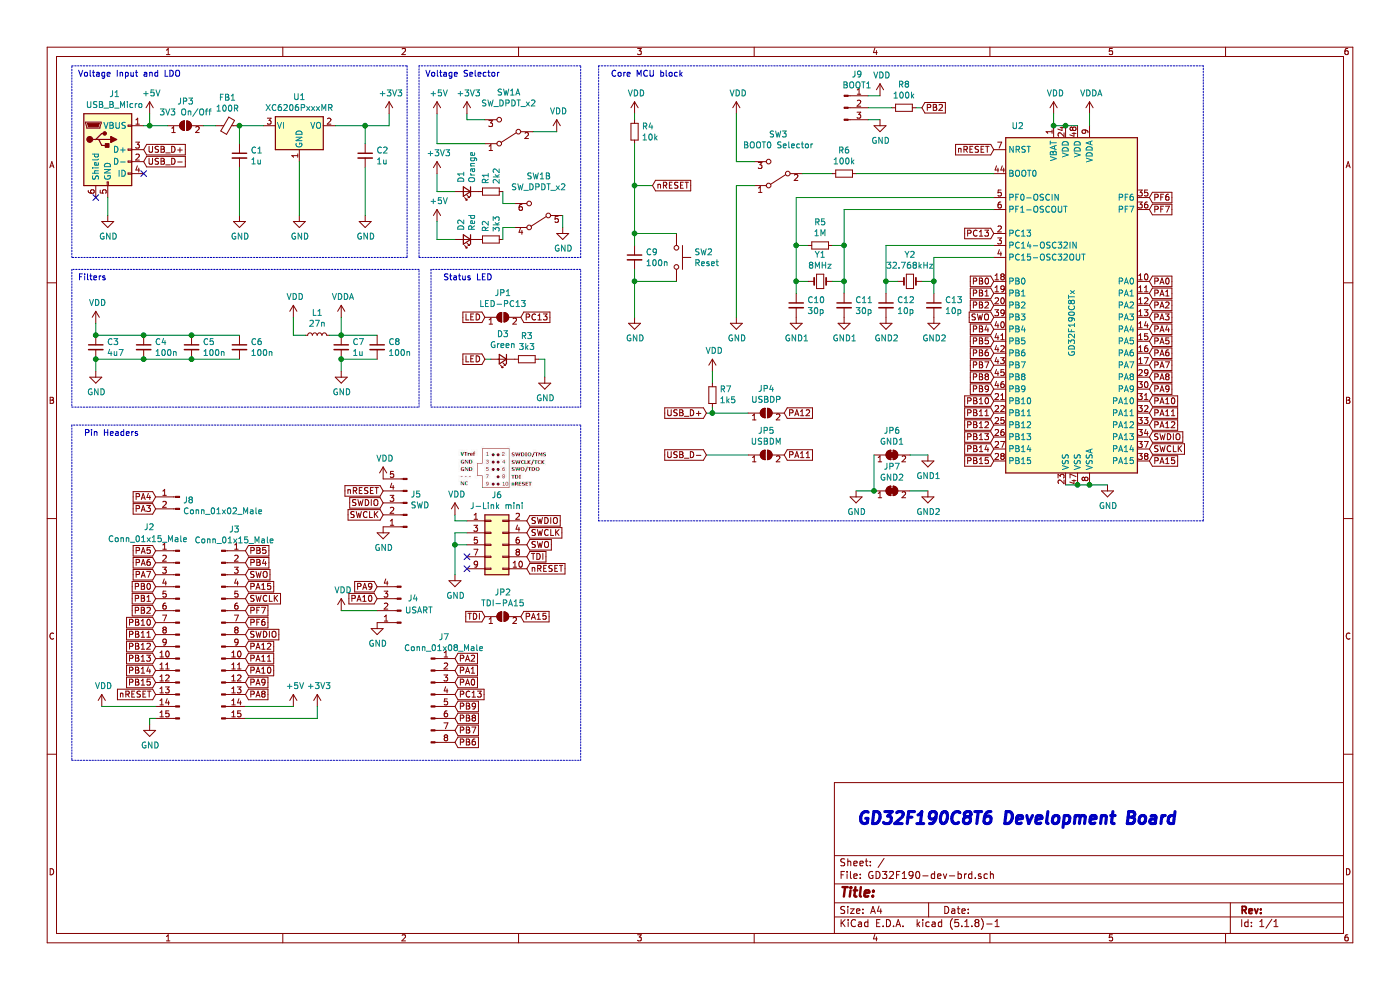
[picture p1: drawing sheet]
EESchema Schematic File Version 4
EELAYER 30 0
EELAYER END
$Descr A4 11693 8268
encoding utf-8
Sheet 1 1
Title ""
Date ""
Rev ""
Comp ""
Comment1 ""
Comment2 ""
Comment3 ""
Comment4 ""
$EndDescr
$Comp
L GD32F190-dev-brd:GD32F190C8Tx U2
U 1 1
P 9000 2550
F 0 "U2" H 8500 4050 50  0000 C CNN
F 1 "GD32F190C8Tx" V 8950 2400 50  0000 C CNN
F 2 "Package_QFP:LQFP-48_7x7mm_P0.5mm" H 8400 1150 50  0001 R CNN
F 3 "https://gd32mcu.21ic.com/data/documents/shujushouce/GD32F190xx_Datasheet_Rev2.1.pdf" H 9000 2550 50  0001 C CNN
	1    9000 2550
	1    0    0    -1  
$EndComp
$Comp
L Regulator_Linear:XC6206PxxxMR U1
U 1 1
P 2500 1050
F 0 "U1" H 2500 1292 50  0000 C CNN
F 1 "XC6206PxxxMR" H 2500 1201 50  0000 C CNN
F 2 "Package_TO_SOT_SMD:SOT-23" H 2500 1275 50  0001 C CIN
F 3 "https://www.torexsemi.com/file/xc6206/XC6206.pdf" H 2500 1050 50  0001 C CNN
	1    2500 1050
	1    0    0    -1  
$EndComp
$Comp
L Device:Ferrite_Bead_Small FB1
U 1 1
P 1900 1050
F 0 "FB1" V 1663 1050 50  0000 C CNN
F 1 "100R" V 1754 1050 50  0000 C CNN
F 2 "Inductor_SMD:L_0805_2012Metric" V 1830 1050 50  0001 C CNN
F 3 "~" H 1900 1050 50  0001 C CNN
	1    1900 1050
	0    1    1    0   
$EndComp
$Comp
L Device:C_Small C1
U 1 1
P 2000 1300
F 0 "C1" H 2092 1346 50  0000 L CNN
F 1 "1u" H 2092 1255 50  0000 L CNN
F 2 "Capacitor_SMD:C_0603_1608Metric" H 2000 1300 50  0001 C CNN
F 3 "~" H 2000 1300 50  0001 C CNN
	1    2000 1300
	1    0    0    -1  
$EndComp
$Comp
L Device:C_Small C2
U 1 1
P 3050 1300
F 0 "C2" H 3142 1346 50  0000 L CNN
F 1 "1u" H 3142 1255 50  0000 L CNN
F 2 "Capacitor_SMD:C_0603_1608Metric" H 3050 1300 50  0001 C CNN
F 3 "~" H 3050 1300 50  0001 C CNN
	1    3050 1300
	1    0    0    -1  
$EndComp
$Comp
L Device:LED_Small D2
U 1 1
P 3900 2000
F 0 "D2" V 3946 1930 50  0000 R CNN
F 1 "Red" V 3855 1930 50  0000 R CNN
F 2 "LED_SMD:LED_0603_1608Metric" V 3900 2000 50  0001 C CNN
F 3 "~" V 3900 2000 50  0001 C CNN
	1    3900 2000
	-1   0    0    1   
$EndComp
$Comp
L Device:LED_Small D1
U 1 1
P 3900 1600
F 0 "D1" V 3946 1530 50  0000 R CNN
F 1 "Orange" V 3855 1530 50  0000 R CNN
F 2 "LED_SMD:LED_0603_1608Metric" V 3900 1600 50  0001 C CNN
F 3 "~" V 3900 1600 50  0001 C CNN
	1    3900 1600
	-1   0    0    1   
$EndComp
$Comp
L Switch:SW_SPDT SW3
U 1 1
P 6500 1450
F 0 "SW3" H 6500 1125 50  0000 C CNN
F 1 "BOOT0 Selector" H 6500 1216 50  0000 C CNN
F 2 "GD32F190-dev-brd:SK22H03" H 6500 1450 50  0001 C CNN
F 3 "~" H 6500 1450 50  0001 C CNN
	1    6500 1450
	-1   0    0    1   
$EndComp
$Comp
L power:+5V #PWR0101
U 1 1
P 1250 950
F 0 "#PWR0101" H 1250 800 50  0001 C CNN
F 1 "+5V" H 1265 1123 50  0000 C CNN
F 2 "" H 1250 950 50  0001 C CNN
F 3 "" H 1250 950 50  0001 C CNN
	1    1250 950 
	1    0    0    -1  
$EndComp
Wire Wire Line
	2000 1050 2000 1200
Connection ~ 2000 1050
Wire Wire Line
	2000 1050 2200 1050
$Comp
L power:GND #PWR0102
U 1 1
P 2000 1800
F 0 "#PWR0102" H 2000 1550 50  0001 C CNN
F 1 "GND" H 2005 1627 50  0000 C CNN
F 2 "" H 2000 1800 50  0001 C CNN
F 3 "" H 2000 1800 50  0001 C CNN
	1    2000 1800
	1    0    0    -1  
$EndComp
Wire Wire Line
	2000 1400 2000 1800
$Comp
L power:GND #PWR0103
U 1 1
P 900 1800
F 0 "#PWR0103" H 900 1550 50  0001 C CNN
F 1 "GND" H 905 1627 50  0000 C CNN
F 2 "" H 900 1800 50  0001 C CNN
F 3 "" H 900 1800 50  0001 C CNN
	1    900  1800
	1    0    0    -1  
$EndComp
Wire Wire Line
	900  1650 900  1800
$Comp
L power:GND #PWR0104
U 1 1
P 2500 1800
F 0 "#PWR0104" H 2500 1550 50  0001 C CNN
F 1 "GND" H 2505 1627 50  0000 C CNN
F 2 "" H 2500 1800 50  0001 C CNN
F 3 "" H 2500 1800 50  0001 C CNN
	1    2500 1800
	1    0    0    -1  
$EndComp
Wire Wire Line
	2500 1350 2500 1800
$Comp
L power:GND #PWR0105
U 1 1
P 3050 1800
F 0 "#PWR0105" H 3050 1550 50  0001 C CNN
F 1 "GND" H 3055 1627 50  0000 C CNN
F 2 "" H 3050 1800 50  0001 C CNN
F 3 "" H 3050 1800 50  0001 C CNN
	1    3050 1800
	1    0    0    -1  
$EndComp
Wire Wire Line
	3050 1050 3050 1200
Connection ~ 3050 1050
Wire Wire Line
	3050 1050 3250 1050
Wire Wire Line
	2800 1050 3050 1050
Wire Wire Line
	3050 1400 3050 1800
Wire Wire Line
	3250 950  3250 1050
$Comp
L Switch:SW_DPDT_x2 SW1
U 2 1
P 4500 1800
F 0 "SW1" H 4500 1475 50  0000 C CNN
F 1 "SW_DPDT_x2" H 4500 1566 50  0000 C CNN
F 2 "GD32F190-dev-brd:SK22H03" H 4500 1800 50  0001 C CNN
F 3 "~" H 4500 1800 50  0001 C CNN
	2    4500 1800
	-1   0    0    1   
$EndComp
$Comp
L Device:R_Small R1
U 1 1
P 4100 1600
F 0 "R1" H 4159 1646 50  0000 L CNN
F 1 "2k2" H 4159 1555 50  0000 L CNN
F 2 "Resistor_SMD:R_0603_1608Metric" H 4100 1600 50  0001 C CNN
F 3 "~" H 4100 1600 50  0001 C CNN
	1    4100 1600
	0    -1   -1   0   
$EndComp
$Comp
L Device:R_Small R2
U 1 1
P 4100 2000
F 0 "R2" H 4159 2046 50  0000 L CNN
F 1 "3k3" H 4159 1955 50  0000 L CNN
F 2 "Resistor_SMD:R_0603_1608Metric" H 4100 2000 50  0001 C CNN
F 3 "~" H 4100 2000 50  0001 C CNN
	1    4100 2000
	0    -1   -1   0   
$EndComp
Wire Wire Line
	4200 1600 4200 1700
Wire Wire Line
	4200 1700 4300 1700
Wire Wire Line
	4300 1900 4200 1900
Wire Wire Line
	4200 1900 4200 2000
$Comp
L power:GND #PWR0106
U 1 1
P 4700 1900
F 0 "#PWR0106" H 4700 1650 50  0001 C CNN
F 1 "GND" H 4705 1727 50  0000 C CNN
F 2 "" H 4700 1900 50  0001 C CNN
F 3 "" H 4700 1900 50  0001 C CNN
	1    4700 1900
	1    0    0    -1  
$EndComp
$Comp
L power:+5V #PWR0107
U 1 1
P 3650 1850
F 0 "#PWR0107" H 3650 1700 50  0001 C CNN
F 1 "+5V" H 3665 2023 50  0000 C CNN
F 2 "" H 3650 1850 50  0001 C CNN
F 3 "" H 3650 1850 50  0001 C CNN
	1    3650 1850
	1    0    0    -1  
$EndComp
Wire Wire Line
	3650 1850 3650 2000
Wire Wire Line
	3650 2000 3800 2000
$Comp
L power:+3V3 #PWR0108
U 1 1
P 3650 1450
F 0 "#PWR0108" H 3650 1300 50  0001 C CNN
F 1 "+3V3" H 3665 1623 50  0000 C CNN
F 2 "" H 3650 1450 50  0001 C CNN
F 3 "" H 3650 1450 50  0001 C CNN
	1    3650 1450
	1    0    0    -1  
$EndComp
Wire Wire Line
	3650 1450 3650 1600
Wire Wire Line
	3650 1600 3800 1600
Wire Wire Line
	4700 1800 4700 1900
$Comp
L power:+3V3 #PWR0109
U 1 1
P 3250 950
F 0 "#PWR0109" H 3250 800 50  0001 C CNN
F 1 "+3V3" H 3265 1123 50  0000 C CNN
F 2 "" H 3250 950 50  0001 C CNN
F 3 "" H 3250 950 50  0001 C CNN
	1    3250 950 
	1    0    0    -1  
$EndComp
$Comp
L power:+3V3 #PWR0110
U 1 1
P 3900 950
F 0 "#PWR0110" H 3900 800 50  0001 C CNN
F 1 "+3V3" H 3915 1123 50  0000 C CNN
F 2 "" H 3900 950 50  0001 C CNN
F 3 "" H 3900 950 50  0001 C CNN
	1    3900 950 
	1    0    0    -1  
$EndComp
Wire Wire Line
	3900 950  3900 1000
Wire Wire Line
	3900 1000 4050 1000
$Comp
L power:+5V #PWR0111
U 1 1
P 3650 950
F 0 "#PWR0111" H 3650 800 50  0001 C CNN
F 1 "+5V" H 3665 1123 50  0000 C CNN
F 2 "" H 3650 950 50  0001 C CNN
F 3 "" H 3650 950 50  0001 C CNN
	1    3650 950 
	1    0    0    -1  
$EndComp
Wire Wire Line
	3650 950  3650 1200
Wire Wire Line
	3650 1200 4050 1200
$Comp
L Switch:SW_DPDT_x2 SW1
U 1 1
P 4250 1100
F 0 "SW1" H 4250 775 50  0000 C CNN
F 1 "SW_DPDT_x2" H 4250 866 50  0000 C CNN
F 2 "GD32F190-dev-brd:SK22H03" H 4250 1100 50  0001 C CNN
F 3 "~" H 4250 1100 50  0001 C CNN
	1    4250 1100
	-1   0    0    1   
$EndComp
Wire Wire Line
	4650 1100 4450 1100
$Comp
L power:VDD #PWR0112
U 1 1
P 4650 1100
F 0 "#PWR0112" H 4650 950 50  0001 C CNN
F 1 "VDD" H 4665 1273 50  0000 C CNN
F 2 "" H 4650 1100 50  0001 C CNN
F 3 "" H 4650 1100 50  0001 C CNN
	1    4650 1100
	1    0    0    -1  
$EndComp
Wire Notes Line
	3400 550  3400 2150
Wire Notes Line
	3400 2150 600  2150
Wire Notes Line
	600  2150 600  550 
Wire Notes Line
	600  550  3400 550 
Text Notes 650  650  0    50   ~ 0
Voltage Input and LDO
Wire Notes Line
	3500 550  3500 2150
Wire Notes Line
	3500 2150 4850 2150
Wire Notes Line
	4850 2150 4850 550 
Wire Notes Line
	4850 550  3500 550 
Text Notes 3550 650  0    50   ~ 0
Voltage Selector
NoConn ~ 1200 1450
NoConn ~ 800  1650
$Comp
L Device:C_Small C4
U 1 1
P 1200 2900
F 0 "C4" H 1292 2946 50  0000 L CNN
F 1 "100n" H 1292 2855 50  0000 L CNN
F 2 "Capacitor_SMD:C_0402_1005Metric" H 1200 2900 50  0001 C CNN
F 3 "~" H 1200 2900 50  0001 C CNN
	1    1200 2900
	1    0    0    -1  
$EndComp
$Comp
L Device:C_Small C5
U 1 1
P 1600 2900
F 0 "C5" H 1692 2946 50  0000 L CNN
F 1 "100n" H 1692 2855 50  0000 L CNN
F 2 "Capacitor_SMD:C_0402_1005Metric" H 1600 2900 50  0001 C CNN
F 3 "~" H 1600 2900 50  0001 C CNN
	1    1600 2900
	1    0    0    -1  
$EndComp
$Comp
L Device:C_Small C6
U 1 1
P 2000 2900
F 0 "C6" H 2092 2946 50  0000 L CNN
F 1 "100n" H 2092 2855 50  0000 L CNN
F 2 "Capacitor_SMD:C_0402_1005Metric" H 2000 2900 50  0001 C CNN
F 3 "~" H 2000 2900 50  0001 C CNN
	1    2000 2900
	1    0    0    -1  
$EndComp
$Comp
L Device:C_Small C3
U 1 1
P 800 2900
F 0 "C3" H 892 2946 50  0000 L CNN
F 1 "4u7" H 892 2855 50  0000 L CNN
F 2 "Capacitor_SMD:C_0402_1005Metric" H 800 2900 50  0001 C CNN
F 3 "~" H 800 2900 50  0001 C CNN
	1    800  2900
	1    0    0    -1  
$EndComp
Wire Wire Line
	800  2800 1200 2800
Connection ~ 1200 2800
Wire Wire Line
	1200 2800 1600 2800
Connection ~ 1600 2800
Wire Wire Line
	1600 2800 2000 2800
Wire Wire Line
	2000 3000 1600 3000
Connection ~ 1200 3000
Wire Wire Line
	1200 3000 800  3000
Connection ~ 1600 3000
Wire Wire Line
	1600 3000 1200 3000
$Comp
L power:VDD #PWR0113
U 1 1
P 800 2700
F 0 "#PWR0113" H 800 2550 50  0001 C CNN
F 1 "VDD" H 815 2873 50  0000 C CNN
F 2 "" H 800 2700 50  0001 C CNN
F 3 "" H 800 2700 50  0001 C CNN
	1    800  2700
	1    0    0    -1  
$EndComp
Wire Wire Line
	800  2700 800  2800
Connection ~ 800  2800
$Comp
L power:GND #PWR0114
U 1 1
P 800 3100
F 0 "#PWR0114" H 800 2850 50  0001 C CNN
F 1 "GND" H 805 2927 50  0000 C CNN
F 2 "" H 800 3100 50  0001 C CNN
F 3 "" H 800 3100 50  0001 C CNN
	1    800  3100
	1    0    0    -1  
$EndComp
Wire Wire Line
	800  3100 800  3000
Connection ~ 800  3000
$Comp
L Device:C_Small C7
U 1 1
P 2850 2900
F 0 "C7" H 2942 2946 50  0000 L CNN
F 1 "1u" H 2942 2855 50  0000 L CNN
F 2 "Capacitor_SMD:C_0603_1608Metric" H 2850 2900 50  0001 C CNN
F 3 "~" H 2850 2900 50  0001 C CNN
	1    2850 2900
	1    0    0    -1  
$EndComp
$Comp
L Device:C_Small C8
U 1 1
P 3150 2900
F 0 "C8" H 3242 2946 50  0000 L CNN
F 1 "100n" H 3242 2855 50  0000 L CNN
F 2 "Capacitor_SMD:C_0603_1608Metric" H 3150 2900 50  0001 C CNN
F 3 "~" H 3150 2900 50  0001 C CNN
	1    3150 2900
	1    0    0    -1  
$EndComp
$Comp
L Device:L_Small L1
U 1 1
P 2650 2800
F 0 "L1" V 2835 2800 50  0000 C CNN
F 1 "27n" V 2744 2800 50  0000 C CNN
F 2 "Inductor_SMD:L_0603_1608Metric" H 2650 2800 50  0001 C CNN
F 3 "~" H 2650 2800 50  0001 C CNN
	1    2650 2800
	0    -1   -1   0   
$EndComp
$Comp
L power:VDD #PWR0115
U 1 1
P 2450 2650
F 0 "#PWR0115" H 2450 2500 50  0001 C CNN
F 1 "VDD" H 2465 2823 50  0000 C CNN
F 2 "" H 2450 2650 50  0001 C CNN
F 3 "" H 2450 2650 50  0001 C CNN
	1    2450 2650
	1    0    0    -1  
$EndComp
Wire Wire Line
	2450 2650 2450 2800
Wire Wire Line
	2450 2800 2550 2800
Wire Wire Line
	3150 3000 2850 3000
Wire Wire Line
	2850 2800 3150 2800
Wire Wire Line
	2850 2800 2750 2800
Connection ~ 2850 2800
$Comp
L power:GND #PWR0116
U 1 1
P 2850 3100
F 0 "#PWR0116" H 2850 2850 50  0001 C CNN
F 1 "GND" H 2855 2927 50  0000 C CNN
F 2 "" H 2850 3100 50  0001 C CNN
F 3 "" H 2850 3100 50  0001 C CNN
	1    2850 3100
	1    0    0    -1  
$EndComp
Wire Wire Line
	2850 3000 2850 3100
Connection ~ 2850 3000
$Comp
L power:VDDA #PWR0117
U 1 1
P 2850 2650
F 0 "#PWR0117" H 2850 2500 50  0001 C CNN
F 1 "VDDA" H 2865 2823 50  0000 C CNN
F 2 "" H 2850 2650 50  0001 C CNN
F 3 "" H 2850 2650 50  0001 C CNN
	1    2850 2650
	1    0    0    -1  
$EndComp
Wire Wire Line
	2850 2650 2850 2800
$Comp
L power:VDD #PWR0118
U 1 1
P 6150 950
F 0 "#PWR0118" H 6150 800 50  0001 C CNN
F 1 "VDD" H 6165 1123 50  0000 C CNN
F 2 "" H 6150 950 50  0001 C CNN
F 3 "" H 6150 950 50  0001 C CNN
	1    6150 950 
	1    0    0    -1  
$EndComp
Wire Wire Line
	6300 1350 6150 1350
Wire Wire Line
	6150 1350 6150 950 
$Comp
L Device:R_Small R6
U 1 1
P 7050 1450
F 0 "R6" V 6854 1450 50  0000 C CNN
F 1 "100k" V 6945 1450 50  0000 C CNN
F 2 "Resistor_SMD:R_0603_1608Metric" H 7050 1450 50  0001 C CNN
F 3 "~" H 7050 1450 50  0001 C CNN
	1    7050 1450
	0    1    1    0   
$EndComp
Wire Wire Line
	6700 1450 6950 1450
$Comp
L Device:Crystal_Small Y1
U 1 1
P 6850 2350
F 0 "Y1" H 6850 2575 50  0000 C CNN
F 1 "8MHz" H 6850 2484 50  0000 C CNN
F 2 "Crystal:Crystal_SMD_5032-2Pin_5.0x3.2mm" H 6850 2350 50  0001 C CNN
F 3 "~" H 6850 2350 50  0001 C CNN
	1    6850 2350
	1    0    0    -1  
$EndComp
$Comp
L Device:C_Small C10
U 1 1
P 6650 2550
F 0 "C10" H 6742 2596 50  0000 L CNN
F 1 "30p" H 6742 2505 50  0000 L CNN
F 2 "Capacitor_SMD:C_0603_1608Metric" H 6650 2550 50  0001 C CNN
F 3 "~" H 6650 2550 50  0001 C CNN
	1    6650 2550
	1    0    0    -1  
$EndComp
$Comp
L Device:C_Small C11
U 1 1
P 7050 2550
F 0 "C11" H 7142 2596 50  0000 L CNN
F 1 "30p" H 7142 2505 50  0000 L CNN
F 2 "Capacitor_SMD:C_0603_1608Metric" H 7050 2550 50  0001 C CNN
F 3 "~" H 7050 2550 50  0001 C CNN
	1    7050 2550
	1    0    0    -1  
$EndComp
Wire Wire Line
	6750 2350 6650 2350
Wire Wire Line
	6650 2350 6650 2450
Wire Wire Line
	6950 2350 7050 2350
Wire Wire Line
	7050 2350 7050 2450
Wire Wire Line
	7050 1750 8300 1750
Connection ~ 7050 2350
Wire Wire Line
	8300 1650 6650 1650
Connection ~ 6650 2350
Wire Wire Line
	6300 1550 6150 1550
$Comp
L Device:Crystal_Small Y2
U 1 1
P 7600 2350
F 0 "Y2" H 7600 2575 50  0000 C CNN
F 1 "32.768kHz" H 7600 2484 50  0000 C CNN
F 2 "Crystal:Crystal_SMD_3215-2Pin_3.2x1.5mm" H 7600 2350 50  0001 C CNN
F 3 "~" H 7600 2350 50  0001 C CNN
	1    7600 2350
	1    0    0    -1  
$EndComp
$Comp
L Device:C_Small C12
U 1 1
P 7400 2550
F 0 "C12" H 7492 2596 50  0000 L CNN
F 1 "10p" H 7492 2505 50  0000 L CNN
F 2 "Capacitor_SMD:C_0603_1608Metric" H 7400 2550 50  0001 C CNN
F 3 "~" H 7400 2550 50  0001 C CNN
	1    7400 2550
	1    0    0    -1  
$EndComp
$Comp
L Device:C_Small C13
U 1 1
P 7800 2550
F 0 "C13" H 7892 2596 50  0000 L CNN
F 1 "10p" H 7892 2505 50  0000 L CNN
F 2 "Capacitor_SMD:C_0603_1608Metric" H 7800 2550 50  0001 C CNN
F 3 "~" H 7800 2550 50  0001 C CNN
	1    7800 2550
	1    0    0    -1  
$EndComp
Wire Wire Line
	7500 2350 7400 2350
Wire Wire Line
	7400 2350 7400 2450
Wire Wire Line
	7700 2350 7800 2350
Wire Wire Line
	7800 2350 7800 2450
Wire Wire Line
	7800 2350 7800 2150
Connection ~ 7800 2350
Wire Wire Line
	7400 2050 7400 2350
Connection ~ 7400 2350
Wire Wire Line
	8300 2050 7400 2050
Wire Wire Line
	7800 2150 8300 2150
$Comp
L power:GND #PWR0119
U 1 1
P 9250 4050
F 0 "#PWR0119" H 9250 3800 50  0001 C CNN
F 1 "GND" H 9255 3877 50  0000 C CNN
F 2 "" H 9250 4050 50  0001 C CNN
F 3 "" H 9250 4050 50  0001 C CNN
	1    9250 4050
	1    0    0    -1  
$EndComp
$Comp
L power:GND #PWR0123
U 1 1
P 6150 2650
F 0 "#PWR0123" H 6150 2400 50  0001 C CNN
F 1 "GND" H 6155 2477 50  0000 C CNN
F 2 "" H 6150 2650 50  0001 C CNN
F 3 "" H 6150 2650 50  0001 C CNN
	1    6150 2650
	1    0    0    -1  
$EndComp
$Comp
L power:VDD #PWR0124
U 1 1
P 8800 950
F 0 "#PWR0124" H 8800 800 50  0001 C CNN
F 1 "VDD" H 8815 1123 50  0000 C CNN
F 2 "" H 8800 950 50  0001 C CNN
F 3 "" H 8800 950 50  0001 C CNN
	1    8800 950 
	1    0    0    -1  
$EndComp
Wire Wire Line
	8800 950  8800 1050
Wire Wire Line
	8800 1050 8900 1050
Connection ~ 8800 1050
Connection ~ 8900 1050
Wire Wire Line
	8900 1050 9000 1050
$Comp
L power:VDDA #PWR0125
U 1 1
P 9100 950
F 0 "#PWR0125" H 9100 800 50  0001 C CNN
F 1 "VDDA" H 9115 1123 50  0000 C CNN
F 2 "" H 9100 950 50  0001 C CNN
F 3 "" H 9100 950 50  0001 C CNN
	1    9100 950 
	1    0    0    -1  
$EndComp
Wire Wire Line
	9100 950  9100 1050
Wire Wire Line
	9250 4050 9100 4050
Connection ~ 9000 4050
Wire Wire Line
	9000 4050 8900 4050
Connection ~ 9100 4050
Wire Wire Line
	9100 4050 9000 4050
$Comp
L Device:R_Small R4
U 1 1
P 5300 1100
F 0 "R4" H 5359 1146 50  0000 L CNN
F 1 "10k" H 5359 1055 50  0000 L CNN
F 2 "Resistor_SMD:R_0603_1608Metric" H 5300 1100 50  0001 C CNN
F 3 "~" H 5300 1100 50  0001 C CNN
	1    5300 1100
	1    0    0    -1  
$EndComp
$Comp
L power:GND #PWR0126
U 1 1
P 5300 2650
F 0 "#PWR0126" H 5300 2400 50  0001 C CNN
F 1 "GND" H 5305 2477 50  0000 C CNN
F 2 "" H 5300 2650 50  0001 C CNN
F 3 "" H 5300 2650 50  0001 C CNN
	1    5300 2650
	1    0    0    -1  
$EndComp
$Comp
L Device:C_Small C9
U 1 1
P 5300 2150
F 0 "C9" H 5392 2196 50  0000 L CNN
F 1 "100n" H 5392 2105 50  0000 L CNN
F 2 "Capacitor_SMD:C_0603_1608Metric" H 5300 2150 50  0001 C CNN
F 3 "~" H 5300 2150 50  0001 C CNN
	1    5300 2150
	1    0    0    -1  
$EndComp
$Comp
L Switch:SW_Push SW2
U 1 1
P 5650 2150
F 0 "SW2" V 5604 2298 50  0000 L CNN
F 1 "Reset" V 5695 2298 50  0000 L CNN
F 2 "GD32F190-dev-brd:SW_SPST_PTS810" H 5650 2350 50  0001 C CNN
F 3 "~" H 5650 2350 50  0001 C CNN
	1    5650 2150
	0    1    1    0   
$EndComp
Wire Wire Line
	5650 2350 5300 2350
Wire Wire Line
	5300 2250 5300 2350
Connection ~ 5300 2350
Wire Wire Line
	5300 2350 5300 2650
Wire Wire Line
	5650 1950 5300 1950
Wire Wire Line
	5300 1950 5300 2050
Wire Wire Line
	5300 1200 5300 1550
Connection ~ 5300 1950
$Comp
L power:VDD #PWR0127
U 1 1
P 5300 950
F 0 "#PWR0127" H 5300 800 50  0001 C CNN
F 1 "VDD" H 5315 1123 50  0000 C CNN
F 2 "" H 5300 950 50  0001 C CNN
F 3 "" H 5300 950 50  0001 C CNN
	1    5300 950 
	1    0    0    -1  
$EndComp
Wire Wire Line
	5300 950  5300 1000
Text GLabel 8300 2350 0    50   Input ~ 0
PB0
Text GLabel 8300 2450 0    50   Input ~ 0
PB1
Text GLabel 8300 2550 0    50   Input ~ 0
PB2
Text GLabel 8300 2750 0    50   Input ~ 0
PB4
Text GLabel 8300 2850 0    50   Input ~ 0
PB5
Text GLabel 8300 2950 0    50   Input ~ 0
PB6
Text GLabel 8300 3050 0    50   Input ~ 0
PB7
Text GLabel 8300 3150 0    50   Input ~ 0
PB8
Text GLabel 8300 3250 0    50   Input ~ 0
PB9
Text GLabel 8300 3350 0    50   Input ~ 0
PB10
Text GLabel 8300 3450 0    50   Input ~ 0
PB11
Text GLabel 8300 3550 0    50   Input ~ 0
PB12
Text GLabel 8300 3650 0    50   Input ~ 0
PB13
Text GLabel 8300 3750 0    50   Input ~ 0
PB14
Text GLabel 8300 3850 0    50   Input ~ 0
PB15
Text GLabel 9600 3550 2    50   Input ~ 0
PA12
Text GLabel 9600 3450 2    50   Input ~ 0
PA11
Text GLabel 9600 3350 2    50   Input ~ 0
PA10
Text GLabel 9600 3250 2    50   Input ~ 0
PA9
Text GLabel 9600 3150 2    50   Input ~ 0
PA8
Text GLabel 9600 3050 2    50   Input ~ 0
PA7
Text GLabel 9600 2950 2    50   Input ~ 0
PA6
Text GLabel 9600 2850 2    50   Input ~ 0
PA5
Text GLabel 9600 2750 2    50   Input ~ 0
PA4
Text GLabel 9600 2650 2    50   Input ~ 0
PA3
Text GLabel 9600 2550 2    50   Input ~ 0
PA2
Text GLabel 9600 2450 2    50   Input ~ 0
PA1
Text GLabel 9600 2350 2    50   Input ~ 0
PA0
Text GLabel 9600 1750 2    50   Input ~ 0
PF7
Text GLabel 9600 1650 2    50   Input ~ 0
PF6
Wire Notes Line
	600  2250 600  3400
Wire Notes Line
	600  3400 3500 3400
Wire Notes Line
	3500 3400 3500 2250
Wire Notes Line
	3500 2250 600  2250
Text Notes 650  2350 0    50   ~ 0
Filters
Text GLabel 8300 1950 0    50   Input ~ 0
PC13
Wire Notes Line
	5000 550  5000 4350
Wire Notes Line
	5000 4350 10050 4350
Wire Notes Line
	10050 4350 10050 550 
Wire Notes Line
	10050 550  5000 550 
Text Notes 5100 650  0    50   ~ 0
Core MCU block
Text GLabel 2050 4700 2    50   Input ~ 0
PB4
Text GLabel 2050 4600 2    50   Input ~ 0
PB5
Text GLabel 3800 6200 2    50   Input ~ 0
PB6
Text GLabel 3800 6100 2    50   Input ~ 0
PB7
Text GLabel 3800 6000 2    50   Input ~ 0
PB8
Text GLabel 3800 5900 2    50   Input ~ 0
PB9
Text GLabel 1300 5200 0    50   Input ~ 0
PB10
Text GLabel 1300 5300 0    50   Input ~ 0
PB11
Text GLabel 1300 5400 0    50   Input ~ 0
PB12
Text GLabel 1300 5500 0    50   Input ~ 0
PB13
Text GLabel 1300 5600 0    50   Input ~ 0
PB14
Text GLabel 1300 5700 0    50   Input ~ 0
PB15
Text GLabel 2050 4900 2    50   Input ~ 0
PA15
Text GLabel 2050 5400 2    50   Input ~ 0
PA12
Text GLabel 2050 5500 2    50   Input ~ 0
PA11
Text GLabel 2050 5600 2    50   Input ~ 0
PA10
Text GLabel 2050 5700 2    50   Input ~ 0
PA9
Text GLabel 2050 5800 2    50   Input ~ 0
PA8
Text GLabel 1300 4800 0    50   Input ~ 0
PA7
Text GLabel 1300 4700 0    50   Input ~ 0
PA6
Text GLabel 1300 4600 0    50   Input ~ 0
PA5
Text GLabel 1300 4150 0    50   Input ~ 0
PA4
Text GLabel 1300 4250 0    50   Input ~ 0
PA3
Text GLabel 3800 5500 2    50   Input ~ 0
PA2
Text GLabel 3800 5600 2    50   Input ~ 0
PA1
Text GLabel 3800 5700 2    50   Input ~ 0
PA0
Text GLabel 3800 5800 2    50   Input ~ 0
PC13
Text GLabel 2050 5200 2    50   Input ~ 0
PF6
Text GLabel 2050 5100 2    50   Input ~ 0
PF7
Text GLabel 4050 3000 0    50   Input ~ 0
LED
$Comp
L Device:LED_Small D3
U 1 1
P 4200 3000
F 0 "D3" H 4200 2793 50  0000 C CNN
F 1 "Green" H 4200 2884 50  0000 C CNN
F 2 "LED_SMD:LED_0603_1608Metric" V 4200 3000 50  0001 C CNN
F 3 "~" V 4200 3000 50  0001 C CNN
	1    4200 3000
	-1   0    0    1   
$EndComp
$Comp
L Device:R_Small R3
U 1 1
P 4400 3000
F 0 "R3" V 4204 3000 50  0000 C CNN
F 1 "3k3" V 4295 3000 50  0000 C CNN
F 2 "Resistor_SMD:R_0603_1608Metric" H 4400 3000 50  0001 C CNN
F 3 "~" H 4400 3000 50  0001 C CNN
	1    4400 3000
	0    1    1    0   
$EndComp
$Comp
L power:GND #PWR0129
U 1 1
P 4550 3150
F 0 "#PWR0129" H 4550 2900 50  0001 C CNN
F 1 "GND" H 4555 2977 50  0000 C CNN
F 2 "" H 4550 3150 50  0001 C CNN
F 3 "" H 4550 3150 50  0001 C CNN
	1    4550 3150
	1    0    0    -1  
$EndComp
Wire Notes Line
	3600 2250 3600 3400
Wire Notes Line
	3600 3400 4850 3400
Wire Notes Line
	4850 3400 4850 2250
Wire Notes Line
	4850 2250 3600 2250
Text Notes 3700 2350 0    50   ~ 0
Status LED
$Comp
L Device:R_Small R5
U 1 1
P 6850 2050
F 0 "R5" V 6654 2050 50  0000 C CNN
F 1 "1M" V 6745 2050 50  0000 C CNN
F 2 "Resistor_SMD:R_0603_1608Metric" H 6850 2050 50  0001 C CNN
F 3 "~" H 6850 2050 50  0001 C CNN
	1    6850 2050
	0    1    1    0   
$EndComp
Wire Wire Line
	6650 1650 6650 2050
Wire Wire Line
	6750 2050 6650 2050
Connection ~ 6650 2050
Wire Wire Line
	6650 2050 6650 2350
Wire Wire Line
	6950 2050 7050 2050
Wire Wire Line
	7050 2050 7050 1750
Wire Wire Line
	7050 2050 7050 2350
Connection ~ 7050 2050
Text GLabel 9600 3750 2    50   Input ~ 0
SWCLK
Text GLabel 8300 2650 0    50   Input ~ 0
SWO
Text GLabel 8300 1250 0    50   Input ~ 0
nRESET
Text GLabel 5450 1550 2    50   Input ~ 0
nRESET
Wire Wire Line
	5450 1550 5300 1550
Connection ~ 5300 1550
Wire Wire Line
	5300 1550 5300 1950
Text GLabel 9600 3850 2    50   Input ~ 0
PA15
$Comp
L power:VDD #PWR0130
U 1 1
P 3200 4000
F 0 "#PWR0130" H 3200 3850 50  0001 C CNN
F 1 "VDD" H 3215 4173 50  0000 C CNN
F 2 "" H 3200 4000 50  0001 C CNN
F 3 "" H 3200 4000 50  0001 C CNN
	1    3200 4000
	1    0    0    -1  
$EndComp
Wire Wire Line
	3800 4350 3800 4300
Wire Wire Line
	3900 4350 3800 4350
$Comp
L power:VDD #PWR0131
U 1 1
P 3800 4300
F 0 "#PWR0131" H 3800 4150 50  0001 C CNN
F 1 "VDD" H 3815 4473 50  0000 C CNN
F 2 "" H 3800 4300 50  0001 C CNN
F 3 "" H 3800 4300 50  0001 C CNN
	1    3800 4300
	1    0    0    -1  
$EndComp
Text GLabel 3200 4100 0    50   Input ~ 0
nRESET
Text GLabel 3200 4200 0    50   Input ~ 0
SWDIO
Text GLabel 3200 4300 0    50   Input ~ 0
SWCLK
$Comp
L power:GND #PWR0132
U 1 1
P 3200 4400
F 0 "#PWR0132" H 3200 4150 50  0001 C CNN
F 1 "GND" H 3205 4227 50  0000 C CNN
F 2 "" H 3200 4400 50  0001 C CNN
F 3 "" H 3200 4400 50  0001 C CNN
	1    3200 4400
	1    0    0    -1  
$EndComp
$Comp
L Connector:Conn_01x05_Male J5
U 1 1
P 3400 4200
F 0 "J5" H 3372 4132 50  0000 R CNN
F 1 "SWD" H 3372 4223 50  0000 R CNN
F 2 "Connector_PinHeader_2.54mm:PinHeader_1x05_P2.54mm_Vertical" H 3400 4200 50  0001 C CNN
F 3 "~" H 3400 4200 50  0001 C CNN
	1    3400 4200
	-1   0    0    1   
$EndComp
Text GLabel 4350 5150 2    50   Input ~ 0
PA15
$Comp
L Jumper:SolderJumper_2_Open JP2
U 1 1
P 4200 5150
F 0 "JP2" H 4200 5355 50  0000 C CNN
F 1 "TDI-PA15" H 4200 5264 50  0000 C CNN
F 2 "Jumper:SolderJumper-2_P1.3mm_Open_RoundedPad1.0x1.5mm" H 4200 5150 50  0001 C CNN
F 3 "~" H 4200 5150 50  0001 C CNN
	1    4200 5150
	1    0    0    -1  
$EndComp
Text GLabel 4050 5150 0    50   Input ~ 0
TDI
Wire Wire Line
	3800 4550 3800 4450
Connection ~ 3800 4550
Wire Wire Line
	3900 4550 3800 4550
Wire Wire Line
	3800 4450 3900 4450
Wire Wire Line
	3800 4800 3800 4550
$Comp
L power:GND #PWR0133
U 1 1
P 3800 4800
F 0 "#PWR0133" H 3800 4550 50  0001 C CNN
F 1 "GND" H 3805 4627 50  0000 C CNN
F 2 "" H 3800 4800 50  0001 C CNN
F 3 "" H 3800 4800 50  0001 C CNN
	1    3800 4800
	1    0    0    -1  
$EndComp
Text GLabel 4400 4750 2    50   Input ~ 0
nRESET
Text GLabel 4400 4650 2    50   Input ~ 0
TDI
Text GLabel 4400 4550 2    50   Input ~ 0
SWO
Text GLabel 4400 4450 2    50   Input ~ 0
SWCLK
Text GLabel 4400 4350 2    50   Input ~ 0
SWDIO
NoConn ~ 3900 4750
NoConn ~ 3900 4650
$Comp
L Connector_Generic:Conn_02x05_Odd_Even J6
U 1 1
P 4100 4550
F 0 "J6" H 4150 4967 50  0000 C CNN
F 1 "J-Link mini" H 4150 4876 50  0000 C CNN
F 2 "Connector_PinHeader_1.27mm:PinHeader_2x05_P1.27mm_Vertical" H 4100 4550 50  0001 C CNN
F 3 "~" H 4100 4550 50  0001 C CNN
	1    4100 4550
	1    0    0    -1  
$EndComp
$Comp
L Connector:Conn_01x04_Male J4
U 1 1
P 3350 5100
F 0 "J4" H 3250 5000 50  0000 C CNN
F 1 "USART" H 3200 5100 50  0000 C CNN
F 2 "Connector_PinHeader_2.54mm:PinHeader_1x04_P2.54mm_Vertical" H 3350 5100 50  0001 C CNN
F 3 "~" H 3350 5100 50  0001 C CNN
	1    3350 5100
	-1   0    0    1   
$EndComp
$Comp
L power:GND #PWR0134
U 1 1
P 3150 5200
F 0 "#PWR0134" H 3150 4950 50  0001 C CNN
F 1 "GND" H 3155 5027 50  0000 C CNN
F 2 "" H 3150 5200 50  0001 C CNN
F 3 "" H 3150 5200 50  0001 C CNN
	1    3150 5200
	1    0    0    -1  
$EndComp
$Comp
L power:VDD #PWR0135
U 1 1
P 2850 5100
F 0 "#PWR0135" H 2850 4950 50  0001 C CNN
F 1 "VDD" H 2865 5273 50  0000 C CNN
F 2 "" H 2850 5100 50  0001 C CNN
F 3 "" H 2850 5100 50  0001 C CNN
	1    2850 5100
	1    0    0    -1  
$EndComp
Wire Wire Line
	2850 5100 3150 5100
Text GLabel 3150 4900 0    50   Input ~ 0
PA9
Text GLabel 3150 5000 0    50   Input ~ 0
PA10
Text GLabel 9600 3650 2    50   Input ~ 0
SWDIO
Text GLabel 2050 5000 2    50   Input ~ 0
SWCLK
Text GLabel 2050 5300 2    50   Input ~ 0
SWDIO
Text GLabel 2050 4800 2    50   Input ~ 0
SWO
Wire Wire Line
	7150 1450 8300 1450
Wire Wire Line
	6150 1550 6150 2650
Text GLabel 4350 2650 2    50   Input ~ 0
PC13
$Comp
L Jumper:SolderJumper_2_Open JP1
U 1 1
P 4200 2650
F 0 "JP1" H 4200 2855 50  0000 C CNN
F 1 "LED-PC13" H 4200 2764 50  0000 C CNN
F 2 "Jumper:SolderJumper-2_P1.3mm_Open_RoundedPad1.0x1.5mm" H 4200 2650 50  0001 C CNN
F 3 "~" H 4200 2650 50  0001 C CNN
	1    4200 2650
	1    0    0    -1  
$EndComp
Text GLabel 4050 2650 0    50   Input ~ 0
LED
Wire Wire Line
	4050 3000 4100 3000
Wire Wire Line
	4550 3150 4550 3000
Wire Wire Line
	4550 3000 4500 3000
Text GLabel 1300 5800 0    50   Input ~ 0
nRESET
$Comp
L power:GND #PWR0136
U 1 1
P 1250 6050
F 0 "#PWR0136" H 1250 5800 50  0001 C CNN
F 1 "GND" H 1255 5877 50  0000 C CNN
F 2 "" H 1250 6050 50  0001 C CNN
F 3 "" H 1250 6050 50  0001 C CNN
	1    1250 6050
	1    0    0    -1  
$EndComp
Wire Wire Line
	1250 6050 1250 6000
Wire Wire Line
	1250 6000 1300 6000
$Comp
L power:+5V #PWR0137
U 1 1
P 2450 5900
F 0 "#PWR0137" H 2450 5750 50  0001 C CNN
F 1 "+5V" H 2465 6073 50  0000 C CNN
F 2 "" H 2450 5900 50  0001 C CNN
F 3 "" H 2450 5900 50  0001 C CNN
	1    2450 5900
	1    0    0    -1  
$EndComp
$Comp
L power:+3V3 #PWR0138
U 1 1
P 2650 5900
F 0 "#PWR0138" H 2650 5750 50  0001 C CNN
F 1 "+3V3" H 2665 6073 50  0000 C CNN
F 2 "" H 2650 5900 50  0001 C CNN
F 3 "" H 2650 5900 50  0001 C CNN
	1    2650 5900
	1    0    0    -1  
$EndComp
$Comp
L power:VDD #PWR0139
U 1 1
P 850 5900
F 0 "#PWR0139" H 850 5750 50  0001 C CNN
F 1 "VDD" H 865 6073 50  0000 C CNN
F 2 "" H 850 5900 50  0001 C CNN
F 3 "" H 850 5900 50  0001 C CNN
	1    850  5900
	1    0    0    -1  
$EndComp
Wire Wire Line
	850  5900 1300 5900
Wire Notes Line
	600  3550 600  6350
Wire Notes Line
	600  6350 4850 6350
Wire Notes Line
	4850 6350 4850 3550
Wire Notes Line
	4850 3550 600  3550
Text Notes 700  3650 0    50   ~ 0
Pin Headers
Text Notes 7150 6900 0    100  Italic 20
GD32F190C8T6 Development Board
Wire Wire Line
	1200 1050 1250 1050
Wire Wire Line
	1250 950  1250 1050
Connection ~ 1250 1050
$Comp
L Connector:USB_B_Micro J1
U 1 1
P 900 1250
F 0 "J1" H 957 1717 50  0000 C CNN
F 1 "USB_B_Micro" H 957 1626 50  0000 C CNN
F 2 "GD32F190-dev-brd:USB_Micro-B_MicroQTJ" H 1050 1200 50  0001 C CNN
F 3 "~" H 1050 1200 50  0001 C CNN
	1    900  1250
	1    0    0    -1  
$EndComp
Text GLabel 1200 1250 2    50   Input ~ 0
USB_D+
Text GLabel 1200 1350 2    50   Input ~ 0
USB_D-
Text GLabel 5900 3450 0    50   Input ~ 0
USB_D+
Text GLabel 5900 3800 0    50   Input ~ 0
USB_D-
Text GLabel 6550 3450 2    50   Input ~ 0
PA12
Text GLabel 6550 3800 2    50   Input ~ 0
PA11
$Comp
L Jumper:SolderJumper_2_Open JP4
U 1 1
P 6400 3450
F 0 "JP4" H 6400 3655 50  0000 C CNN
F 1 "USBDP" H 6400 3564 50  0000 C CNN
F 2 "Jumper:SolderJumper-2_P1.3mm_Open_RoundedPad1.0x1.5mm" H 6400 3450 50  0001 C CNN
F 3 "~" H 6400 3450 50  0001 C CNN
	1    6400 3450
	1    0    0    -1  
$EndComp
$Comp
L Jumper:SolderJumper_2_Open JP5
U 1 1
P 6400 3800
F 0 "JP5" H 6400 4005 50  0000 C CNN
F 1 "USBDM" H 6400 3914 50  0000 C CNN
F 2 "Jumper:SolderJumper-2_P1.3mm_Open_RoundedPad1.0x1.5mm" H 6400 3800 50  0001 C CNN
F 3 "~" H 6400 3800 50  0001 C CNN
	1    6400 3800
	1    0    0    -1  
$EndComp
$Comp
L power:VDD #PWR0140
U 1 1
P 5950 3100
F 0 "#PWR0140" H 5950 2950 50  0001 C CNN
F 1 "VDD" H 5965 3273 50  0000 C CNN
F 2 "" H 5950 3100 50  0001 C CNN
F 3 "" H 5950 3100 50  0001 C CNN
	1    5950 3100
	1    0    0    -1  
$EndComp
$Comp
L Device:R_Small R7
U 1 1
P 5950 3300
F 0 "R7" H 5891 3254 50  0000 R CNN
F 1 "1k5" H 5891 3345 50  0000 R CNN
F 2 "Resistor_SMD:R_0603_1608Metric" H 5950 3300 50  0001 C CNN
F 3 "~" H 5950 3300 50  0001 C CNN
	1    5950 3300
	-1   0    0    1   
$EndComp
Wire Wire Line
	5950 3400 5950 3450
Wire Wire Line
	5950 3450 5900 3450
Wire Wire Line
	5950 3450 6250 3450
Connection ~ 5950 3450
Wire Wire Line
	6250 3800 5900 3800
Wire Wire Line
	5950 3100 5950 3200
Wire Wire Line
	1700 1050 1800 1050
Wire Wire Line
	1250 1050 1400 1050
$Comp
L Jumper:SolderJumper_2_Open JP3
U 1 1
P 1550 1050
F 0 "JP3" H 1550 1255 50  0000 C CNN
F 1 "3V3 On/Off" H 1550 1164 50  0000 C CNN
F 2 "Jumper:SolderJumper-2_P1.3mm_Open_RoundedPad1.0x1.5mm" H 1550 1050 50  0001 C CNN
F 3 "~" H 1550 1050 50  0001 C CNN
	1    1550 1050
	1    0    0    -1  
$EndComp
Wire Wire Line
	2050 5900 2450 5900
Wire Wire Line
	2650 5900 2650 6000
Wire Wire Line
	2050 6000 2650 6000
$Comp
L Connector:Conn_01x08_Male J7
U 1 1
P 3600 5800
F 0 "J7" H 3708 6281 50  0000 C CNN
F 1 "Conn_01x08_Male" H 3708 6190 50  0000 C CNN
F 2 "Connector_PinHeader_2.54mm:PinHeader_1x08_P2.54mm_Vertical" H 3600 5800 50  0001 C CNN
F 3 "~" H 3600 5800 50  0001 C CNN
	1    3600 5800
	1    0    0    -1  
$EndComp
$Comp
L Connector:Conn_01x15_Male J3
U 1 1
P 1850 5300
F 0 "J3" H 1958 6181 50  0000 C CNN
F 1 "Conn_01x15_Male" H 1958 6090 50  0000 C CNN
F 2 "Connector_PinHeader_2.54mm:PinHeader_1x15_P2.54mm_Vertical" H 1850 5300 50  0001 C CNN
F 3 "~" H 1850 5300 50  0001 C CNN
	1    1850 5300
	1    0    0    -1  
$EndComp
$Comp
L Connector:Conn_01x15_Male J2
U 1 1
P 1500 5300
F 0 "J2" H 1800 6200 50  0000 R CNN
F 1 "Conn_01x15_Male" H 2100 6100 50  0000 R CNN
F 2 "Connector_PinHeader_2.54mm:PinHeader_1x15_P2.54mm_Vertical" H 1500 5300 50  0001 C CNN
F 3 "~" H 1500 5300 50  0001 C CNN
	1    1500 5300
	-1   0    0    -1  
$EndComp
$Comp
L Connector:Conn_01x02_Male J8
U 1 1
P 1500 4150
F 0 "J8" H 1472 4124 50  0000 R CNN
F 1 "Conn_01x02_Male" H 1472 4033 50  0000 R CNN
F 2 "Connector_PinHeader_2.54mm:PinHeader_1x02_P2.54mm_Vertical" H 1500 4150 50  0001 C CNN
F 3 "~" H 1500 4150 50  0001 C CNN
	1    1500 4150
	-1   0    0    -1  
$EndComp
Text GLabel 1300 5100 0    50   Input ~ 0
PB2
Text GLabel 1300 5000 0    50   Input ~ 0
PB1
Text GLabel 1300 4900 0    50   Input ~ 0
PB0
Text GLabel 7700 900  2    50   Input ~ 0
PB2
$Comp
L Device:R_Small R8
U 1 1
P 7550 900
F 0 "R8" V 7354 900 50  0000 C CNN
F 1 "100k" V 7445 900 50  0000 C CNN
F 2 "Resistor_SMD:R_0603_1608Metric" H 7550 900 50  0001 C CNN
F 3 "~" H 7550 900 50  0001 C CNN
	1    7550 900 
	0    1    1    0   
$EndComp
Wire Wire Line
	7700 900  7650 900 
$Comp
L Connector:Conn_01x03_Male J9
U 1 1
P 7050 900
F 0 "J9" H 7158 1181 50  0000 C CNN
F 1 "BOOT1" H 7158 1090 50  0000 C CNN
F 2 "Connector_PinHeader_2.54mm:PinHeader_1x03_P2.54mm_Vertical" H 7050 900 50  0001 C CNN
F 3 "~" H 7050 900 50  0001 C CNN
	1    7050 900 
	1    0    0    -1  
$EndComp
Wire Wire Line
	7250 900  7450 900 
$Comp
L power:VDD #PWR0141
U 1 1
P 7350 800
F 0 "#PWR0141" H 7350 650 50  0001 C CNN
F 1 "VDD" H 7365 973 50  0000 C CNN
F 2 "" H 7350 800 50  0001 C CNN
F 3 "" H 7350 800 50  0001 C CNN
	1    7350 800 
	1    0    0    -1  
$EndComp
Wire Wire Line
	7250 800  7350 800 
$Comp
L power:GND #PWR0142
U 1 1
P 7350 1000
F 0 "#PWR0142" H 7350 750 50  0001 C CNN
F 1 "GND" H 7355 827 50  0000 C CNN
F 2 "" H 7350 1000 50  0001 C CNN
F 3 "" H 7350 1000 50  0001 C CNN
	1    7350 1000
	1    0    0    -1  
$EndComp
Wire Wire Line
	7250 1000 7350 1000
$Comp
L power:GND1 #PWR0120
U 1 1
P 7050 2650
F 0 "#PWR0120" H 7050 2400 50  0001 C CNN
F 1 "GND1" H 7055 2477 50  0000 C CNN
F 2 "" H 7050 2650 50  0001 C CNN
F 3 "" H 7050 2650 50  0001 C CNN
	1    7050 2650
	1    0    0    -1  
$EndComp
$Comp
L power:GND2 #PWR0121
U 1 1
P 7800 2650
F 0 "#PWR0121" H 7800 2400 50  0001 C CNN
F 1 "GND2" H 7805 2477 50  0000 C CNN
F 2 "" H 7800 2650 50  0001 C CNN
F 3 "" H 7800 2650 50  0001 C CNN
	1    7800 2650
	1    0    0    -1  
$EndComp
$Comp
L power:GND1 #PWR0122
U 1 1
P 6650 2650
F 0 "#PWR0122" H 6650 2400 50  0001 C CNN
F 1 "GND1" H 6655 2477 50  0000 C CNN
F 2 "" H 6650 2650 50  0001 C CNN
F 3 "" H 6650 2650 50  0001 C CNN
	1    6650 2650
	1    0    0    -1  
$EndComp
$Comp
L power:GND2 #PWR0128
U 1 1
P 7400 2650
F 0 "#PWR0128" H 7400 2400 50  0001 C CNN
F 1 "GND2" H 7405 2477 50  0000 C CNN
F 2 "" H 7400 2650 50  0001 C CNN
F 3 "" H 7400 2650 50  0001 C CNN
	1    7400 2650
	1    0    0    -1  
$EndComp
$Comp
L power:GND #PWR0143
U 1 1
P 7150 4100
F 0 "#PWR0143" H 7150 3850 50  0001 C CNN
F 1 "GND" H 7155 3927 50  0000 C CNN
F 2 "" H 7150 4100 50  0001 C CNN
F 3 "" H 7150 4100 50  0001 C CNN
	1    7150 4100
	1    0    0    -1  
$EndComp
$Comp
L Jumper:SolderJumper_2_Bridged JP6
U 1 1
P 7450 3800
F 0 "JP6" H 7450 4005 50  0000 C CNN
F 1 "GND1" H 7450 3914 50  0000 C CNN
F 2 "GD32F190-dev-brd:GND-bridge" H 7450 3800 50  0001 C CNN
F 3 "~" H 7450 3800 50  0001 C CNN
	1    7450 3800
	1    0    0    -1  
$EndComp
$Comp
L Jumper:SolderJumper_2_Bridged JP7
U 1 1
P 7450 4100
F 0 "JP7" H 7450 4305 50  0000 C CNN
F 1 "GND2" H 7450 4214 50  0000 C CNN
F 2 "GD32F190-dev-brd:GND-bridge" H 7450 4100 50  0001 C CNN
F 3 "~" H 7450 4100 50  0001 C CNN
	1    7450 4100
	1    0    0    -1  
$EndComp
Wire Wire Line
	7300 4100 7150 4100
Wire Wire Line
	7300 3800 7300 4100
Connection ~ 7300 4100
$Comp
L power:GND1 #PWR0144
U 1 1
P 7750 3800
F 0 "#PWR0144" H 7750 3550 50  0001 C CNN
F 1 "GND1" H 7755 3627 50  0000 C CNN
F 2 "" H 7750 3800 50  0001 C CNN
F 3 "" H 7750 3800 50  0001 C CNN
	1    7750 3800
	1    0    0    -1  
$EndComp
Wire Wire Line
	7750 3800 7600 3800
$Comp
L power:GND2 #PWR0145
U 1 1
P 7750 4100
F 0 "#PWR0145" H 7750 3850 50  0001 C CNN
F 1 "GND2" H 7755 3927 50  0000 C CNN
F 2 "" H 7750 4100 50  0001 C CNN
F 3 "" H 7750 4100 50  0001 C CNN
	1    7750 4100
	1    0    0    -1  
$EndComp
Wire Wire Line
	7750 4100 7600 4100
$EndSCHEMATC
